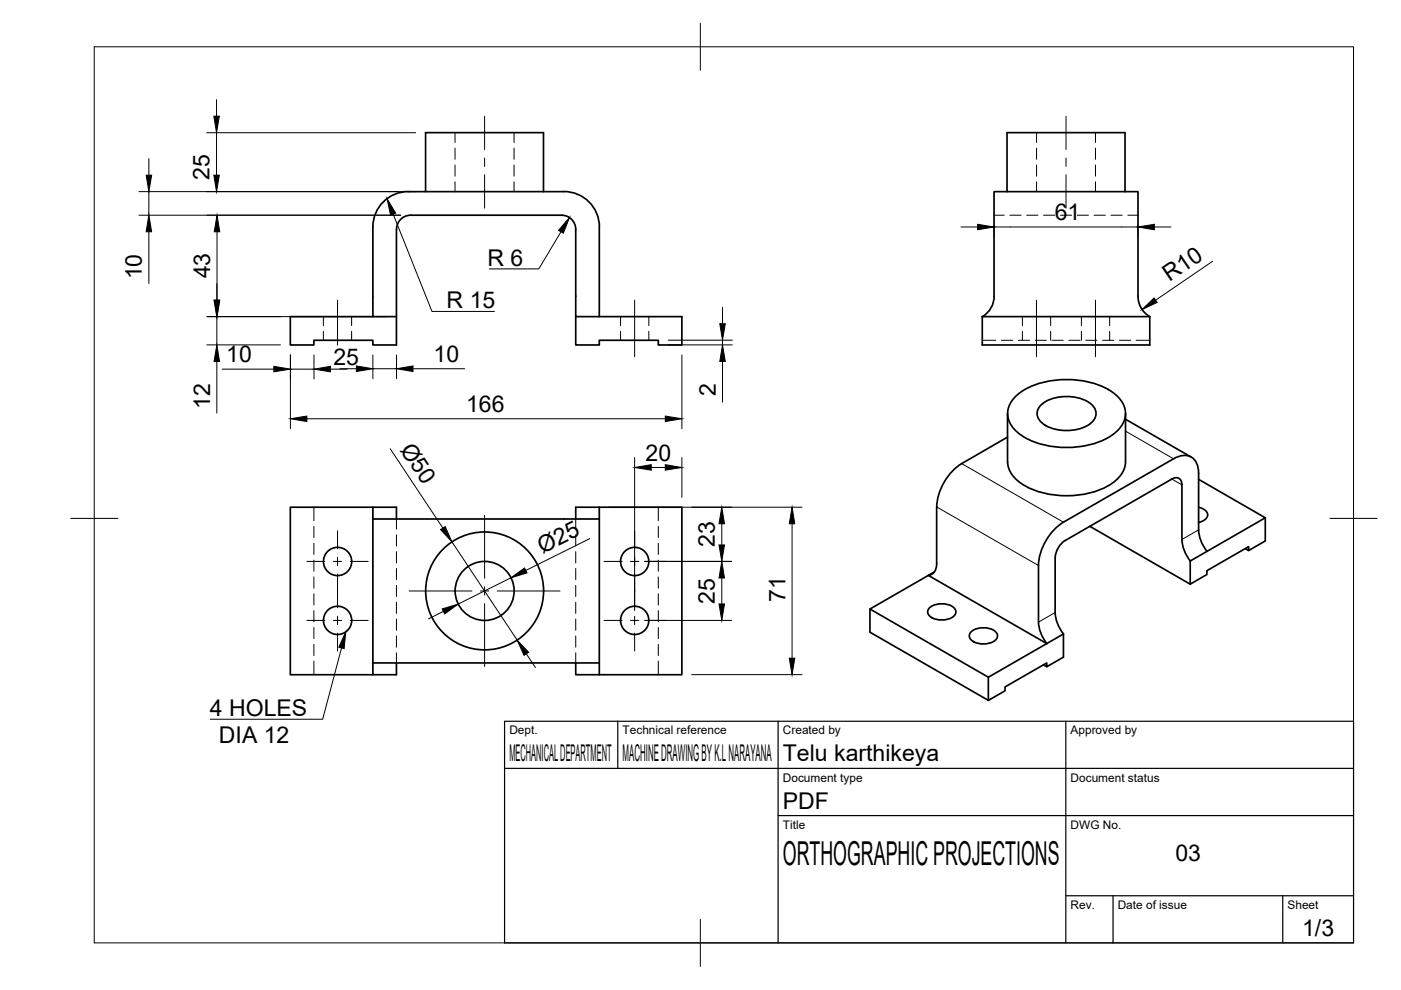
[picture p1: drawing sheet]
<svg xmlns="http://www.w3.org/2000/svg" width="297mm" height="210mm" viewBox="0 0 297 210" stroke-linecap="round" stroke-linejoin="round" font-family="sans-serif">
<!-- layer: Visible -->
<g fill="none" stroke="#000" stroke-width=".36">
<path d="M84.1 48.6v24.5h-5v-.9h-12.6v.9h-4.9v-6h17.5M86.6 40.6h33M86.6 40.6a7.5 7.5 0 0 0-7.5 7.5v19h5M87.1 45.6h32a2.99 2.99 0 0 1 3 3M87.1 45.6a2.99 2.99 0 0 0-3 3M90.2 40.6v-12.5h25v12.5M119.6 40.6a7.5 7.5 0 0 1 7.5 7.5M122.1 48.6v18.5h22.5v6h-5v-.9h-12.5v.9h-5v-6M127.1 48.1v19M213.5 40.6v-12.5h25v12.5M208.3 67.1h35.5M208.3 67.1v6h35.5v-6"/>
<path d="M210.8 62.8v-22.2h30.5v22.2a5 5 0 0 0 2.5 4.3M210.8 62.8a5 5 0 0 1-2.5 4.3M213.6 87.7v10.2a6 6 0 0 0 3.2 4.8 19.2 19.2 0 0 0 18.7 0 6 6 0 0 0 3.1-4.8v-10.2M213.6 92.7l-9.7 5.6a11.7 11.7 0 0 0-5.3 9.2v12a2.16 2.16 0 0 1-1.8 2.5l-12.4 7.1 25.1 14.5 12.4-7.1M215.3 84.1a15.6 15.6 0 0 1 10.8-3.6 16.2 16.2 0 0 1 10.9 3.6 4.7 4.7 0 0 1 0 7.1 15.6 15.6 0 0 1-10.9 3.7 16.2 16.2 0 0 1-10.8-3.7 4.7 4.7 0 0 1 0-7.1zM221 85.6a9.3 9.3 0 0 1 10.3 0 2.46 2.46 0 0 1 0 4.1 9.3 9.3 0 0 1-10.3 0 2.46 2.46 0 0 1 0-4.1zM238.6 88.9l14 8M79.1 110v-2.5h5v2.5M79.1 107.5h-17.5v35.6h17.5M122.1 110v-2.5h5v2.5M127.1 110h-48v30.6M127.1 110v30.6h-48"/>
<path d="M127.1 107.5h17.5v35.6h-22.5v-2.5M231.1 111.6l21.2 12.3M248.5 101.6l-22.7 13a4.7 4.7 0 0 0-2.1 3.7l.1 12.2 .5 2 1.2 1.9M248.5 101.6a1.29 1.29 0 0 1 1.5-.2 1.29 1.29 0 0 1 .6 1.4M250.6 102.8v12.2l.6 2 1.2 1.9M254.1 107.5a1.88 1.88 0 0 1 1.9 2 2.32 2.32 0 0 1-1.9 1.3M254.1 112.3v-12a3.3 3.3 0 0 0-2.8-3.7l-1.6 .3-.9 .4-23.3 13.4a11.8 11.8 0 0 0-5.3 9.2v12M254.1 101.6l14.2 8.2-16 9.1M254.1 112.3l.2 1.3 .5 1.4 1.1 1.9M264 116.3l.7 .4M268.3 109.8v4.9l-3.6 2v-.8l-8.8 5.1v.8l-3.6 2.1v-5M184.4 129.1v4.9l25.1 14.5"/>
<path d="M197.1 128.9a4.3 4.3 0 0 1 5.2 0 1.22 1.22 0 0 1-.5 2.1 4.4 4.4 0 0 1-4.7-.4 1.13 1.13 0 0 1 0-1.7zM198.1 121.3l-1.3 .7 25.1 14.5M205.9 134a4.3 4.3 0 0 1 5.2 0 1.22 1.22 0 0 1-.5 2 4.4 4.4 0 0 1-4.7-.3 1.13 1.13 0 0 1 0-1.7zM220.2 131.9l.1 1.3 .5 1.3 1.2 1.9M225.5 134.4v4.9l-3.6 2.1v-.8l-8.8 5v.9l-3.6 2v-4.9M225.5 134.4l-3.6 2.1M79.1 140.6v2.5h5v-2.5M127.1 140.6v2.5M221.2 141l.7 .4"/>
<circle cx="71.6" cy="119" r="3"/>
<circle cx="134.6" cy="119" r="3"/>
<circle cx="71.6" cy="131.5" r="3"/>
<circle cx="102.8" cy="125.3" r="12.5"/>
<circle cx="102.8" cy="125.3" r="6.3"/>
<circle cx="134.6" cy="131.5" r="3"/>
</g>
<!-- layer: Hidden -->
<g fill="none" stroke="#000" stroke-width=".21">
<path d="M96.5 28.1v2.1M96.5 31.4v2.4M96.5 35v2.4M96.5 38.5v2.1M109 28.1v2.1M109 31.4v2.4M109 35v2.4M109 38.5v2.1M219.8 28.1v2.1M219.8 31.4v2.4M219.8 35v2.4M219.8 38.5v2.1"/>
<path d="M232.3 28.1v2.1M232.3 31.4v2.4M232.3 35v2.4M232.3 38.5v2.1M210.8 45.6h2.1M214.1 45.6h2.4M217.7 45.6h2.4M221.3 45.6h2.3M224.8 45.6h2.4M228.4 45.6h2.4M232 45.6h2.4M235.5 45.6h2.4"/>
<path d="M239.1 45.6h2.2M68.6 67.1v1.9M68.6 70.2v2M74.5 67.1v1.9M74.5 70.2v2M131.6 67.1v1.9M131.6 70.2v2M137.6 67.1v1.9M137.6 70.2v2M208.3 72.2h2.8M212.3 72.2h2.4M215.9 72.2h2.4"/>
<path d="M216.8 67.1v1.9M216.8 70.2v2M219.5 72.2h2.3M222.8 67.1v1.9M222.8 70.2v2M223 72.2h2.4M226.6 72.2h2.4M229.3 67.1v1.9M229.3 70.2v2M230.2 72.2h2.4M233.8 72.2h2.3M235.3 67.1v1.9"/>
<path d="M235.3 70.2v2M237.3 72.2h2.4M240.9 72.2h2.9M66.5 107.5v2.9M66.5 111.6v2.4M66.5 115.2v2.4M66.5 118.8v2.3M84.1 110v2.2M84.1 113.4v2.4M84.1 117v2.4M122.1 110v2.2M122.1 113.4v2.4"/>
<path d="M122.1 117v2.4M139.6 107.5v2.9M139.6 111.6v2.4M139.6 115.2v2.4M139.6 118.8v2.3M66.5 122.3v2.4M66.5 125.9v2.4M66.5 129.5v2.3M66.5 133v2.4M66.5 136.6v2.4M84.1 120.5v2.4M84.1 124.1v2.4"/>
<path d="M84.1 127.7v2.4M84.1 131.2v2.4M84.1 134.8v2.4M84.1 138.4v2.2M122.1 120.5v2.4M122.1 124.1v2.4M122.1 127.7v2.4M122.1 131.2v2.4M122.1 134.8v2.4M122.1 138.4v2.2M139.6 122.3v2.4M139.6 125.9v2.4"/>
<path d="M139.6 129.5v2.3M139.6 133v2.4M139.6 136.6v2.4M66.5 140.2v2.9M139.6 140.2v2.9"/>
</g>
<!-- layer: Visible Narrow -->
<path d="M203.9 98.3l21.6 12.4M238.6 91.4l10.2 5.9M198.6 107.5l21.6 12.4M248.5 101.6l2.1 1.2M254.1 112.3l-3.5 2.1M223.7 129.9l-3.5 2" fill="none" stroke="#000" stroke-width=".21"/>
<!-- layer: BORDER -->
<path d="M20 9.9h267v190h-267zM148.5 4.9v10M15 109.9h10M282 109.9h10M148.5 194.9v10" fill="none" stroke="#000" stroke-width=".21"/>
<!-- layer: TITLEBLOCK -->
<path d="M107 152.9h180v47h-180zM131 152.9v10M165 152.9v47M226 152.9v47M107 162.9h180M165 172.9h122M226 189.9h61M236 189.9v10M272 189.9v10" fill="none" stroke="#000" stroke-width=".25"/>
<!-- layer: FD_Dimensions -->
<g fill="none" stroke="#000" stroke-width=".21">
<path d="M31.6 33.6v3.5M43.8 28.1h44.3M45.9 21.1v3.5M45.9 28.1v9M29.5 40.6h58.6M29.5 45.6h55.5M31.6 40.6v5M31.6 49.1v11M46 49.1v14.5M203.8 48.1h3.5M210.8 47.7v2.5M210.8 48.1h30.5"/>
<path d="M241.3 47.7v2.5M244.8 48.1h3.5M257.1 55.4l-12.1 8.2M43.9 73.1h15.6M43.9 67.1h38.1M46 60.1v3.5M46 67.1v6M46 76.6v11M47.1 78.3h11M61.6 75.2v15.7M61.6 78.3h5M66.6 75.2v5.2"/>
<path d="M70.1 78.3h3.5M72.1 78.2h3.5M79.1 75.2v5.1M79.1 78.2h5M84.1 75.2v5.1M87.6 78.2h10.9M141.7 72.1h13.6M141.7 73.1h13.6M144.6 75.2v15.7M153.2 65.1v3.5M153.2 72.1v1M153.2 76.6v8.7"/>
<path d="M65.1 88.8h76M82.7 95.2l11.2 16.8M134.6 97v32.4M138.1 99.1h3M144.6 97v8.4M95.8 114.9l13.8 20.8M125 114.2l-13.5 6.8M129.2 107.5h40.8M136.7 119h18.4M153 111.1v4.4M167.9 111.1v28.4M94 129.6l-3.1 1.6"/>
<path d="M108.3 122.5l-11.1 5.6M111.6 138.6l1.9 2.9M136.7 131.5h18.4M153 122.5v5.6M146.7 143h23.3"/>
</g>
<g fill="#000" stroke="#000" stroke-width=".21">
<path d="M31 37.1h1.2l-.6 3.5zM45.3 24.6h1.2l-.6 3.5zM45.3 37.1h1.2l-.6 3.5zM31.6 45.6l.6 3.5h-1.2zM46 45.6l.6 3.5h-1.2zM207.3 47.6l3.5 .5-3.5 .6zM241.3 48.1l3.5-.5v1.1zM45.4 63.6h1.1l-.5 3.5zM46 73.1l.5 3.5h-1.1zM45.4 63.6h1.2l-.6 3.5zM58.1 77.7l3.5 .6-3.5 .5zM66.6 78.3l3.5-.6v1.1z"/>
<path d="M75.6 77.6l3.5 .6-3.5 .6zM84.1 78.2l3.5-.6v1.2zM152.6 68.6h1.2l-.6 3.5zM153.2 73.1l.6 3.5h-1.2zM242.1 65.6l2.6-2.4 .6 .9zM61.6 88.8l3.5-.6v1.2zM134.6 99.1l3.5-.6v1.2zM141.1 98.5l3.5 .6-3.5 .6zM141.1 88.2l3.5 .6-3.5 .6zM93.4 112.3l1-.7 1.4 3.3zM152.4 115.5h1.2l-.6 3.5zM153 107.5l.6 3.6h-1.2z"/>
<path d="M167.9 107.5l.6 3.6h-1.2zM93.7 129.1l3.5-1-2.9 2.1zM108.3 122.5l2.9-2.1 .5 1.1zM109.6 135.7l2.5 2.6-1 .7zM153 119l.6 3.5h-1.2zM152.4 128.1h1.2l-.6 3.4zM167.3 139.5h1.2l-.6 3.5z"/>
</g>
<!-- layer: Leaders -->
<path d="M82.1 42.1l1.8 3.1-1.1 .4zM120.7 46.1l-1.3 3.3-1-.6zM73.3 134l-.3 3.5-1.2-.3z" fill="#000" stroke="#000" stroke-width=".21"/>
<path d="M83.4 45.4l8.2 20.6h13.2M118.9 49.1l-4.7 7.9h-10.5M72.4 137.4l-4 15.1h-23.8" fill="none" stroke="#000" stroke-width=".21"/>
<!-- layer: Smart Centers -->
<g fill="none" stroke="#000" stroke-width=".21">
<path d="M102.7 24.6v7.1M102.7 33.5v1.8M102.7 37.1v7M226 24.6v7.1M226 33.5v1.8M226 37.1v7M71.6 63.6v9.6M134.6 63.6v12M219.8 63.6v12M232.3 63.6v12M65.1 119h3.8M70.7 119h1.8"/>
<path d="M71.6 112.5v3.9M71.6 118.1v1.8M74.3 119h3.8M102.7 109.3v13.3M128.1 119h3.8M133.7 119h1.7M134.6 112.5v3.9M134.6 118.1v1.8M137.2 119h3.9M65.1 131.5h3.8M70.7 131.5h1.8M71.6 121.7v7.2"/>
<path d="M71.6 130.7v1.7M71.6 134.2v3.8M74.3 131.5h3.8M86.7 125.3h13.4M101.9 125.3h1.7M102.7 124.4v1.8M102.7 128v13.3M105.4 125.3h13.3M128.1 131.5h3.8M133.7 131.5h1.7M134.6 121.7v7.2M134.6 130.7v1.7"/>
<path d="M134.6 134.2v3.8M137.2 131.5h3.9"/>
</g>
<text font-size="7" x="166" y="183.4">ORTHOGRAPHIC PROJECTIONS</text>
<g font-size="4.9">
<text x="44.4" y="38.1" transform="rotate(-90 44.4 38.1)">25</text>
<text x="223.6" y="46.7">61</text>
<text x="30.1" y="59.2" transform="rotate(-90 30.1 59.2)">10</text>
<text x="44.6" y="59" transform="rotate(-90 44.6 59)">43</text>
<text x="103.4" y="56.3">R 6</text>
<text x="247.9" y="59.9" transform="rotate(-34 247.9 59.9)">R10</text>
<text x="94.7" y="65.3">R 15</text>
<text x="48" y="76.8">10</text>
<text x="70.7" y="77.4">25</text>
<text x="91.9" y="76.7">10</text>
<text x="44.6" y="86.7" transform="rotate(-90 44.6 86.7)">12</text>
<text x="98.8" y="87.3">166</text>
<text x="151.8" y="84" transform="rotate(-90 151.8 84)">2</text>
<text x="84.7" y="95.3" transform="rotate(56 84.7 95.3)">Ø50</text>
<text x="136.9" y="97.7">20</text>
<text x="115" y="117.5" transform="rotate(-27 115 117.5)">Ø25</text>
<text x="151.6" y="116" transform="rotate(-90 151.6 116)">23</text>
<text x="151.6" y="128" transform="rotate(-90 151.6 128)">25</text>
<text x="166.5" y="127.7" transform="rotate(-90 166.5 127.7)">71</text>
<text x="44.5" y="151.8">4 HOLES</text>
<text x="46.4" y="157.5">DIA 12</text>
<text x="108" y="161.4">MECHANICAL DEPARTMENT</text>
<text x="132" y="161.4">MACHINE DRAWING BY K.L NARAYANA</text>
<text x="166" y="161.4">Telu karthikeya</text>
<text x="166" y="171.4">PDF</text>
<text x="249.2" y="182.6">03</text>
<text x="276.1" y="198.6">1/3</text>
</g>
<g font-size="2.5">
<text x="108" y="155.7">Dept.</text>
<text x="132" y="155.7">Technical reference</text>
<text x="166" y="155.7">Created by</text>
<text x="227" y="155.7">Approved by</text>
<text x="166" y="165.7">Document type</text>
<text x="227" y="165.7">Document status</text>
<text x="166" y="175.7">Title</text>
<text x="227" y="175.7">DWG No.</text>
<text x="227" y="192.7">Rev.</text>
<text x="237" y="192.7">Date of issue</text>
<text x="273" y="192.7">Sheet</text>
</g>
</svg>
